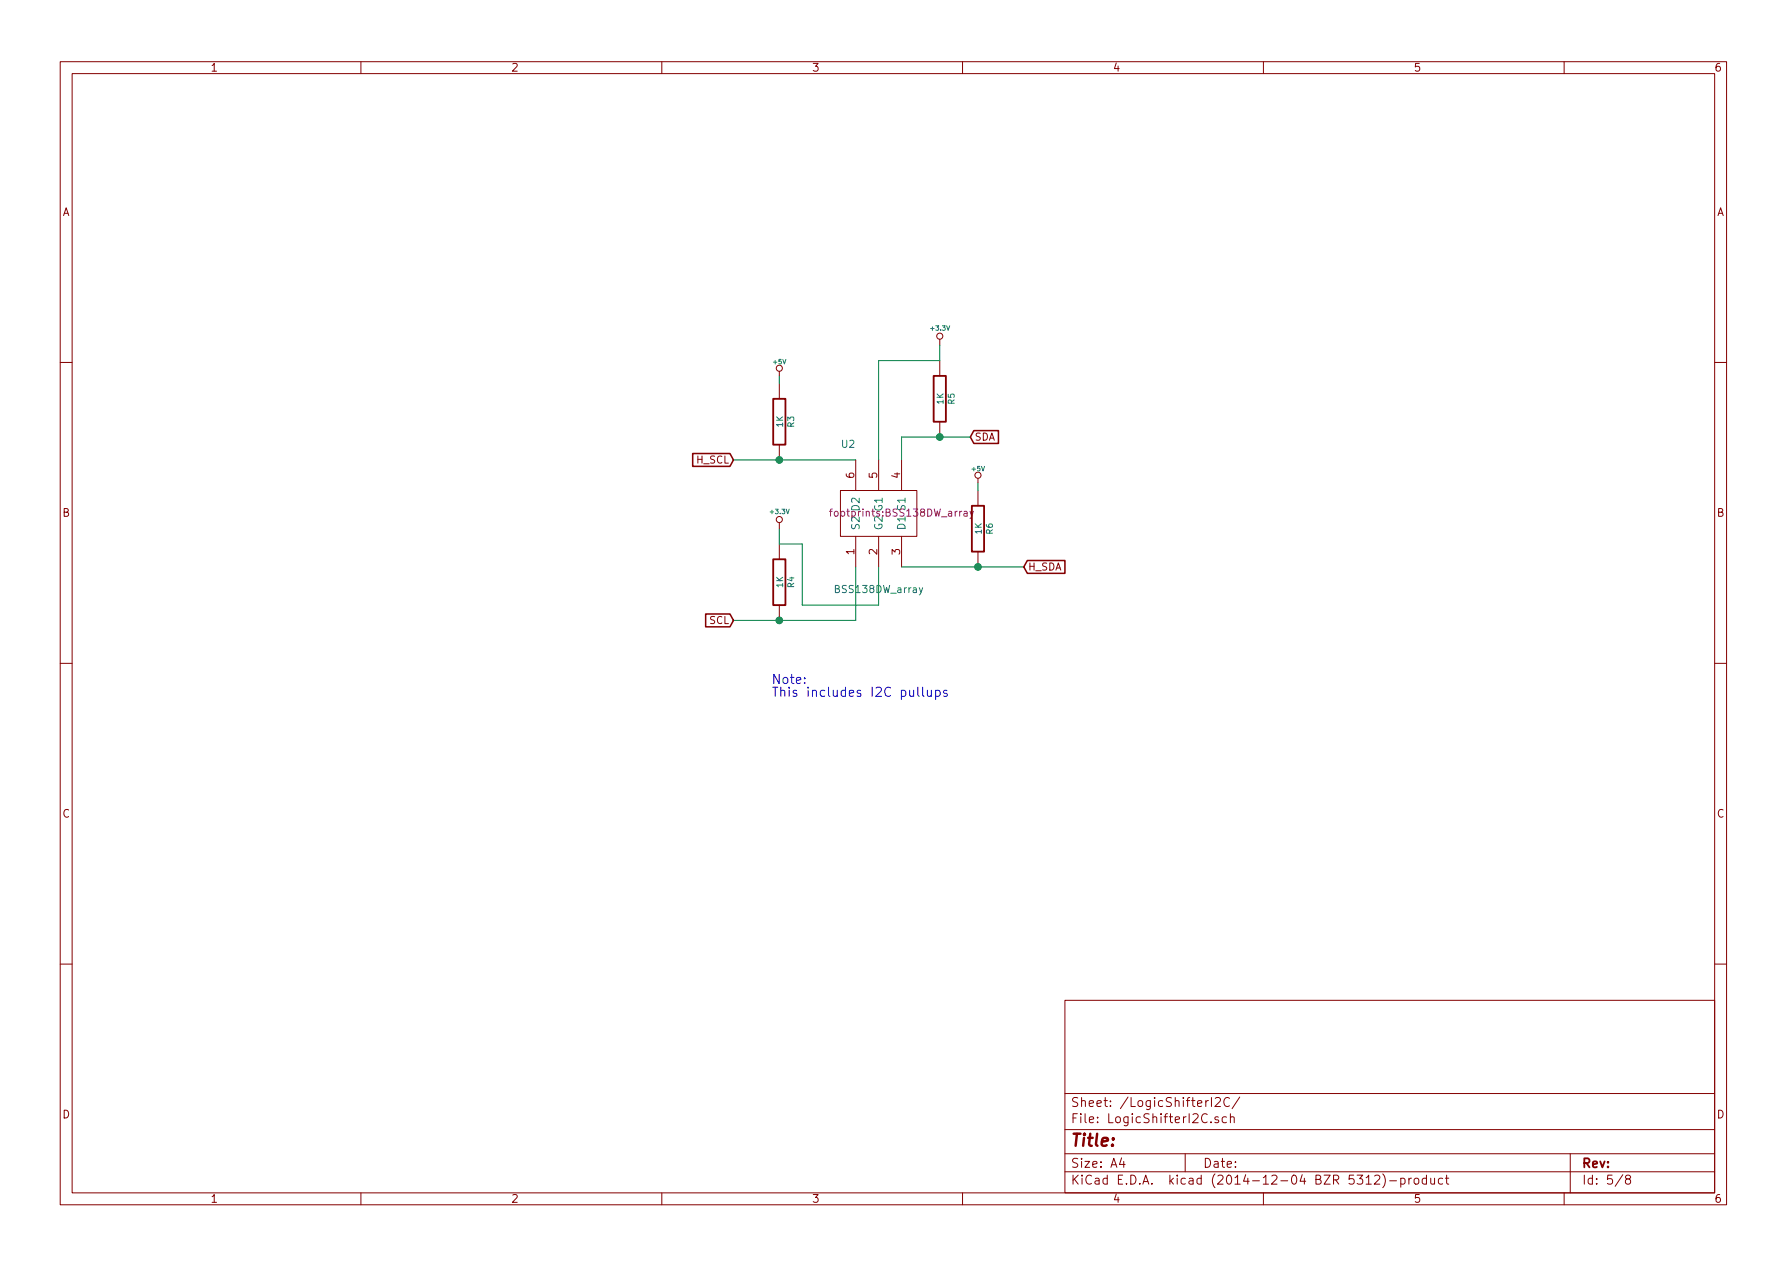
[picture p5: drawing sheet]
<svg xmlns="http://www.w3.org/2000/svg" width="297mm" height="210mm" viewBox="0 0 297 210" stroke-linecap="round" stroke-linejoin="round" font-family="sans-serif">
<g fill="none" stroke="#840000" stroke-width=".17">
<path d="M10 10.3h277v189.9h-277zM12 12.2h273v186.1h-273zM60 10.3v1.9M110 10.3v1.9M160 10.3v1.9M210 10.3v1.9M260 10.3v1.9M156.2 56.4v1M156.2 59.9v2.6M10 60.2h2M129.5 61.7v.8M129.5 63.7v2.6"/>
<path d="M129.5 73.9v2.5M142.2 76.4v5.1M146 76.4v5.1M149.9 76.4v5.1M156.2 70.1v2.5M162.6 79.5v.8M285 60.2h2M129.5 86.9v1M129.5 90.4v2.6M139.7 81.5h12.7v7.6h-12.7zM142.2 89.1v5.1M146 89.1v5.1"/>
<path d="M149.9 89.1v5.1M162.6 81.5v2.6M162.6 91.7v2.5M10 110.3h2M129.5 100.6v2.5M285 110.3h2M10 160.2h2M177 166.3h108v32h-108zM285 160.2h2M60 198.3v1.9M110 198.3v1.9M160 198.3v1.9"/>
<path d="M177 194.8h108M177 191.8h108M177 187.8h108M177 181.8h108M186.4 192.5l-.3 1h.9M186.8 193v1M197 191.8v3M200.9 182.9l-.3 .1-.2 .2M201.3 186.5v.1M201.4 182.4v1.5M202 182.6l.2-.2 .5 .1a.37 .37 0 0 1 .1 .6l-.9 .8h1M202.5 185.7a.37 .37 0 0 0-.6 .1l.1 .2 .5 .2 .1 .1-.2 .3-.5-.1"/>
<path d="M203.9 185.7l-.5-.1-.3 .3 .1 .6 .2 .1 .5-.1M204.4 182.6a.6 .6 0 0 0-.8 0 .6 .6 0 0 0-.2 .7 .58 .58 0 0 0 .3 .6 .58 .58 0 0 0 .7-.1M204.5 185.7l.2-.1 .4 .1 .1 .9M204.5 185.1v1.5M206.1 182.3l-1.3 2M210 198.3v1.9M227.1 195.8l.4-.5v1.5M227.1 196.8h.8M228.5 195.5l.2-.2 .5 .1a.37 .37 0 0 1 .1 .6l-.9 .8h1M229.8 195.1a1.71 1.71 0 0 1 0 2.3M231 196.3h1.1M232.8 195.9l.5-.1 .3 .3v.4l-.2 .2h-.6"/>
<path d="M232.8 195.8v1.5M234.2 195.8v1M234.6 195.8l-.3 .1-.1 .2M235.1 196l.2-.2a.4 .4 0 0 1 .5 .3v.4a.41 .41 0 0 1-.4 .3 .41 .41 0 0 1-.3-.3zM237.1 195.9l-.4-.1-.3 .3 .1 .6 .2 .1 .4-.1M237.1 195.3v1.5M237.8 195.8l.1 .9 .4 .1 .2-.1M238.5 195.8v1M239.8 195.9l-.4-.1-.3 .3 .1 .6 .2 .1 .4-.1M240.3 195.8h.5M240.5 195.3v1.3l.3 .2M260 198.3v1.9"/>
<path d="M261 191.8v6.5M269.7 195.2l-1.2 2M270.5 196l-.3-.3 .1-.2 .2-.2 .4 .1 .1 .2v.2l-.5 .2a.48 .48 0 0 0-.2 .7l.2 .1 .5-.1a.48 .48 0 0 0-.2-.7"/>
<circle cx="156.2" cy="55.9" r=".51"/>
<circle cx="129.5" cy="61.2" r=".51"/>
<circle cx="162.6" cy="79" r=".51"/>
<circle cx="129.5" cy="86.4" r=".51"/>
</g>
<path d="M152.6 114.2v1.3l.2 .2M153.4 114.2v1.3l.2 .2M154.2 114.7v.8a.38 .38 0 0 0 .6 .1M154.8 114.7v1M155.5 114.8a.48 .48 0 0 1 .7 .1l.1 .6a.48 .48 0 0 1-.8 .2M155.5 114.7v1.6M157.4 114.8l-.4-.1-.2 .3 .1 .2 .5 .1v.4h-.6" fill="none" stroke="#0000c2" stroke-width=".17"/>
<path d="M153.4 97.7l-.4 1.1-.2 .1" fill="none" stroke="#008484" stroke-width=".17"/>
<path d="M137.9 85h.4M138.3 84.6l-.3 .2v1M160.2 85.1h.5l.1 .7M160.8 85.3l-.6 .1v.1v.2h.6M161.2 85l.3 .8M161.8 85l-.4 1.1-.2 .1" fill="none" stroke="#840084" stroke-width=".17"/>
<path d="M115.1 75.4h6.2l.6 1-.6 1.1h-6.2zM161.9 71.6h4.1v2.1h-4.1l-.6-1.1zM170.8 93.2h6.2v2.1h-6.2l-.6-1.1zM117.3 102.1h4l.6 1-.6 1.1h-4z" fill="none" stroke="#840000" stroke-width=".25"/>
<path d="M128.5 66.3h2.1v7.6h-2.1zM155.2 62.5h2v7.6h-2zM128.5 93h2.1v7.6h-2.1zM161.5 84.1h2.1v7.6h-2.1z" fill="none" stroke="#840000" stroke-width=".3"/>
<path d="M156.2 57.4v2.5h-10.2v16.5M121.9 76.4h20.3M129.5 62.5v1.2M161.3 72.6h-11.4v3.8M129.5 87.9v2.5h3.8v10.2h12.7v-6.4M142.2 94.2v8.9h-20.3M149.9 94.2h20.3M162.6 80.3v1.2" fill="none" stroke="#008400" stroke-width=".17"/>
<g fill="#008400" stroke="#008400" stroke-width=".25">
<circle cx="162.6" cy="94.2" r=".51"/>
<circle cx="156.2" cy="72.6" r=".51"/>
<circle cx="129.5" cy="76.4" r=".51"/>
<circle cx="129.5" cy="103.1" r=".51"/>
</g>
<text font-size="2.8" fill="#840000" x="178" y="190.5">Title:</text>
<g font-size="2.1" fill="#0000c2">
<text x="128.3" y="113.7">Note:</text>
<text x="128.3" y="115.8">This includes I2C pullups</text>
</g>
<g font-size="2.1" fill="#840000">
<text x="178" y="184">Sheet: /LogicShifterI2C/</text>
<text x="178" y="186.7">File: LogicShifterI2C.sch</text>
<text x="178" y="196.9">KiCad E.D.A. kicad (2014-12-04 BZR 5312)-product</text>
<text x="178" y="194.1">Size: A4</text>
<text x="200" y="194.1">Date:</text>
<text x="263" y="194.1">Rev:</text>
<text x="263" y="196.9">Id: 5/8</text>
</g>
<g font-size="1.8" fill="#840000">
<text x="35" y="11.9">1</text>
<text x="85" y="11.9">2</text>
<text x="135" y="11.9">3</text>
<text x="185" y="11.9">4</text>
<text x="235" y="11.9">5</text>
<text x="285" y="11.9">6</text>
<text x="10.4" y="35.9">A</text>
<text x="285.4" y="35.9">A</text>
<text x="142" y="79.5" transform="rotate(-90 142 79.5)">6</text>
<text x="145.8" y="79.5" transform="rotate(-90 145.8 79.5)">5</text>
<text x="149.6" y="79.5" transform="rotate(-90 149.6 79.5)">4</text>
<text x="10.4" y="85.9">B</text>
<text x="285.4" y="85.9">B</text>
<text x="142" y="92.2" transform="rotate(-90 142 92.2)">1</text>
<text x="145.8" y="92.2" transform="rotate(-90 145.8 92.2)">2</text>
<text x="149.6" y="92.2" transform="rotate(-90 149.6 92.2)">3</text>
<text x="10.4" y="135.9">C</text>
<text x="285.4" y="135.9">C</text>
<text x="10.4" y="185.9">D</text>
<text x="285.4" y="185.9">D</text>
<text x="35" y="199.9">1</text>
<text x="85" y="199.9">2</text>
<text x="135" y="199.9">3</text>
<text x="185" y="199.9">4</text>
<text x="235" y="199.9">5</text>
<text x="285" y="199.9">6</text>
</g>
<g font-size="1.8" fill="#840084">
<text x="142.9" y="88.1" transform="rotate(-90 142.9 88.1)">S2 D2</text>
<text x="146.7" y="88.1" transform="rotate(-90 146.7 88.1)">G2 G1</text>
<text x="150.5" y="88.1" transform="rotate(-90 150.5 88.1)">D1 S1</text>
</g>
<g font-size="1.7" fill="#840000">
<text x="115.7" y="77">H_SCL</text>
<text x="162" y="73.2">SDA</text>
<text x="170.9" y="94.8">H_SDA</text>
<text x="117.9" y="103.7">SCL</text>
</g>
<g font-size="1.7" fill="#008484">
<text x="139.9" y="74.4">U2</text>
<text x="139.1" y="98.5">BSS138DW_array</text>
</g>
<text font-size="1.7" fill="#840084" x="138.7" y="85.8">footprints:BSS138DW_array</text>
<g font-size="1.4" fill="#008484">
<text x="130.1" y="71" transform="rotate(-90 130.1 71)">1K</text>
<text x="132" y="71" transform="rotate(-90 132 71)">R3</text>
<text x="156.8" y="67.2" transform="rotate(-90 156.8 67.2)">1K</text>
<text x="158.7" y="67.2" transform="rotate(-90 158.7 67.2)">R5</text>
<text x="163.2" y="88.7" transform="rotate(-90 163.2 88.7)">1K</text>
<text x="165" y="88.8" transform="rotate(-90 165 88.8)">R6</text>
<text x="130.1" y="97.6" transform="rotate(-90 130.1 97.6)">1K</text>
<text x="132" y="97.7" transform="rotate(-90 132 97.7)">R4</text>
</g>
<g font-size="1.1" fill="#008484">
<text x="154.8" y="54.9">+3.3V</text>
<text x="128.6" y="60.5">+5V</text>
<text x="161.6" y="78.3">+5V</text>
<text x="128.1" y="85.4">+3.3V</text>
</g>
</svg>
